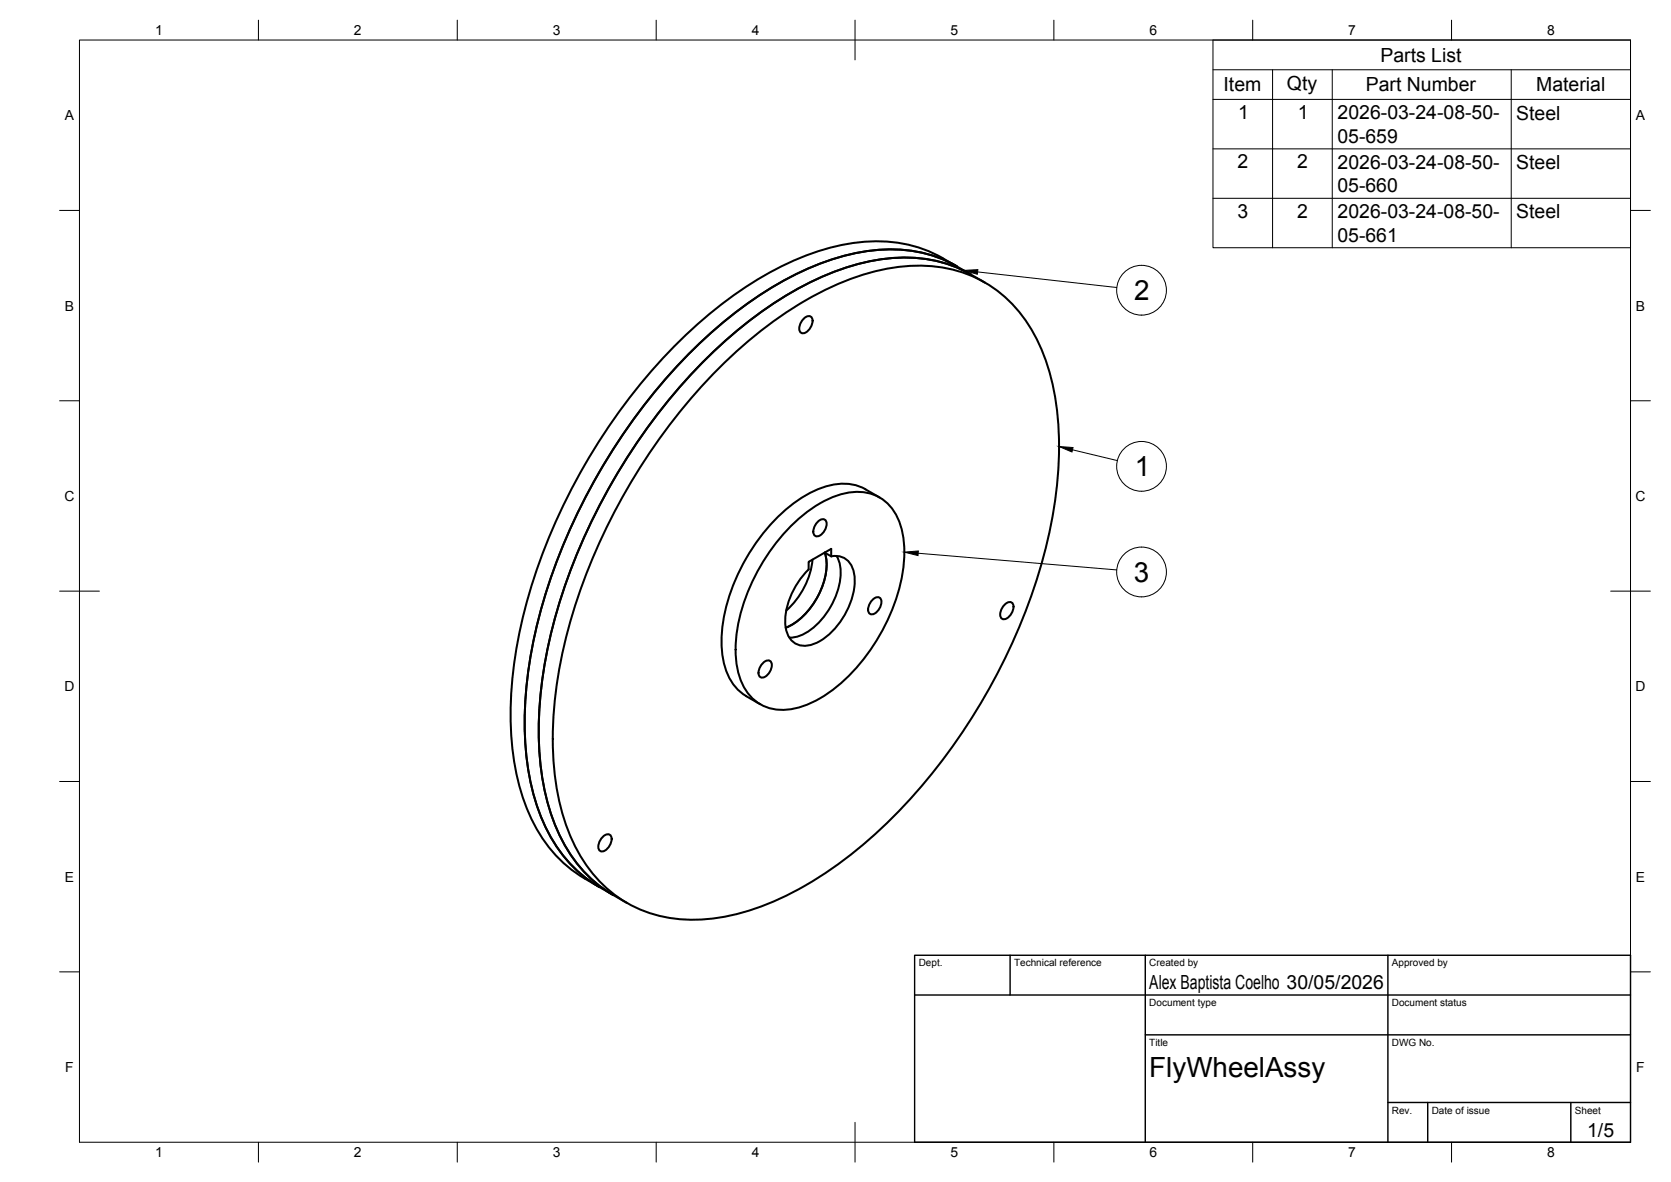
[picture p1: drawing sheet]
<svg xmlns="http://www.w3.org/2000/svg" width="420mm" height="297mm" viewBox="0 0 420 297" stroke-linecap="round" stroke-linejoin="round" font-family="sans-serif">
<!-- layer: Visible -->
<g fill="none" stroke="#000" stroke-width=".51">
<path d="M202.2 80a1.19 1.19 0 0 1 1.6-.5 1.19 1.19 0 0 1 .5 1.7l-.5 1.1a2.1 2.1 0 0 1-2.4 1.4 2.1 2.1 0 0 1 .1-2.8zM240.6 66.9a35 35 0 0 0-25-3.4 76.7 76.7 0 0 0-32.2 16.2 146.5 146.5 0 0 0-43.2 60.8 113.8 113.8 0 0 0-8.2 45.7 53.5 53.5 0 0 0 8.2 26.9 31.9 31.9 0 0 0 10.4 9.7M244.1 69l-3.5-2.1a35.7 35.7 0 0 0-28.5-5.4 76.7 76.7 0 0 0-32.2 16.2 146.5 146.5 0 0 0-43.2 60.8 113.8 113.8 0 0 0-8.2 45.7 53.5 53.5 0 0 0 8.2 26.9 34.6 34.6 0 0 0 13.9 11.7M244.1 69l3.5 2M244.1 69a35 35 0 0 0-24.9-3.4 76.7 76.7 0 0 0-32.3 16.2 146.5 146.5 0 0 0-43.2 60.8 113.8 113.8 0 0 0-8.1 45.7 53.5 53.5 0 0 0 8.1 26.9 31.9 31.9 0 0 0 10.4 9.7M181.7 91.6a93 93 0 0 1 33.8-22.1 42.3 42.3 0 0 1 26-1.2 32.5 32.5 0 0 1 19.8 18.2 61 61 0 0 1 5 25.7 124 124 0 0 1-13.3 52.6 145.8 145.8 0 0 1-37.5 48.7 82.2 82.2 0 0 1-29.8 16.1 38.6 38.6 0 0 1-25.1-1.2 34.2 34.2 0 0 1-18.1-20.6 71.1 71.1 0 0 1-2.9-32.4 139 139 0 0 1 21-57.4 144.9 144.9 0 0 1 21.1-26.4zM198.3 132.8a29.6 29.6 0 0 1 14.9-9 11 11 0 0 1 13 7.5 28.6 28.6 0 0 1-.3 17.4 48.5 48.5 0 0 1-18.1 25.8 18.6 18.6 0 0 1-13.3 3.7 11.3 11.3 0 0 1-8.9-9.2 34.6 34.6 0 0 1 3.1-21.8 50.8 50.8 0 0 1 9.6-14.4zM205.7 131a1.19 1.19 0 0 1 1.7-.4 1.19 1.19 0 0 1 .4 1.6l-.4 1.1a2.1 2.1 0 0 1-2.4 1.4 2.1 2.1 0 0 1 0-2.8zM209 139.8l-1.6-.9a15.5 15.5 0 0 1-2.9 12.8 15.9 15.9 0 0 1-6.9 6M210.3 139.7a11.9 11.9 0 0 1-.3 10.4 16.7 16.7 0 0 1-9.8 9.9l-1.7 .2M221.2 125a15.2 15.2 0 0 0-9.1-3.5 22.9 22.9 0 0 0-14.3 6.4 48.3 48.3 0 0 0-16.3 31.4 19.3 19.3 0 0 0 3 12.8 16.5 16.5 0 0 0 6.7 4.9M203.3 141.2l5.7-3.3v1.9a4.7 4.7 0 0 1 5.8 4.3 18.3 18.3 0 0 1-5.8 14.8 9.1 9.1 0 0 1-8.1 3.2 5.3 5.3 0 0 1-3.5-5.5 19.3 19.3 0 0 1 5.9-13.5z"/>
<path d="M204.3 140.6a20 20 0 0 1-6.6 12.8M219.5 150.6a1.19 1.19 0 0 1 1.6-.4 1.19 1.19 0 0 1 .5 1.6l-.5 1.1a2.1 2.1 0 0 1-2.3 1.4 2.1 2.1 0 0 1 0-2.8zM252.7 151.8a1.19 1.19 0 0 1 1.7-.4 1.19 1.19 0 0 1 .4 1.6l-.5 1.1a2.1 2.1 0 0 1-2.3 1.4 2.1 2.1 0 0 1 0-2.7zM192 166.5a1.19 1.19 0 0 1 1.6-.4 1.19 1.19 0 0 1 .4 1.6l-.4 1.1a2.1 2.1 0 0 1-2.4 1.4 2.1 2.1 0 0 1 0-2.8zM151.7 210.2a1.19 1.19 0 0 1 1.6-.5 1.19 1.19 0 0 1 .4 1.7l-.4 1.1a2.1 2.1 0 0 1-2.4 1.4 2.1 2.1 0 0 1 0-2.8zM150.6 222.8l3.5 2.1M154.1 224.9l3.5 2"/>
</g>
<!-- layer: BORDER -->
<g fill="none" stroke="#000" stroke-width=".25">
<path d="M20 10.1h390v276.9h-390zM65 5.1v5M115 5.1v5M165 5.1v5M215 5.1v10M265 5.1v5M315 5.1v5M365 5.1v5M15 52.9h5M410 52.9h5M15 100.7h5M410 100.7h5"/>
<path d="M15 148.6h10M405 148.6h10M15 196.4h5M410 196.4h5M15 244.2h5M410 244.2h5M65 287v5M115 287v5M165 287v5M215 282.1v9.9M265 287v5M315 287v5"/>
<path d="M365 287v5"/>
</g>
<!-- layer: TITLEBLOCK -->
<path d="M230 240.1h180v46.9h-180zM230 250h180M254 240.1v9.9M288 240.1v46.9M349 240.1v46.9M288 260.1h122M349 277.1h61M359 277.1v9.9M395 277.1v9.9" fill="none" stroke="#000" stroke-width=".36"/>
<!-- layer: Parts Lists -->
<path d="M305 10.1h105v52.2h-105zM305 17.5h105M320 17.5v44.8M335 17.5v44.8M380 17.5v44.8M305 25h105M305 37.4h105M305 49.8h105" fill="none" stroke="#000" stroke-width=".25"/>
<!-- layer: Balloons -->
<g fill="none" stroke="#000" stroke-width=".25">
<circle cx="287" cy="72.9" r="6.3"/>
<circle cx="287" cy="117.2" r="6.3"/>
<circle cx="287" cy="143.7" r="6.3"/>
</g>
<!-- layer: 0 -->
<path d="M242.3 68l3.6-.2-.2 1.1zM266.3 112.2l3.5 .3-.3 1.1zM227.4 138.8l3.5-.3-.1 1.1z" fill="#000" stroke="#000" stroke-width=".25"/>
<path d="M245.8 68.3l35 3.9M269.7 113l11.2 2.7M230.9 139l49.9 4.2" fill="none" stroke="#000" stroke-width=".25"/>
<g font-size="7">
<text x="285.2" y="75.5">2</text>
<text x="285.3" y="119.7">1</text>
<text x="285.1" y="146.2">3</text>
<text x="289" y="270.6">FlyWheelAssy</text>
</g>
<g font-size="4.9">
<text x="347.1" y="15.5">Parts List</text>
<text x="307.7" y="23">Item</text>
<text x="323.6" y="22.5">Qty</text>
<text x="343.4" y="23">Part Number</text>
<text x="386.3" y="23">Material</text>
<text x="311.3" y="29.9">1</text>
<text x="326.3" y="29.9">1</text>
<text x="336.3" y="35.9">05-659</text>
<text x="336.3" y="30">2026-03-24-08-50-</text>
<text x="381.3" y="30">Steel</text>
<text x="311.2" y="42.3">2</text>
<text x="326.2" y="42.3">2</text>
<text x="336.3" y="42.4">2026-03-24-08-50-</text>
<text x="381.3" y="42.5">Steel</text>
<text x="336.3" y="48.3">05-660</text>
<text x="311.1" y="54.7">3</text>
<text x="326.2" y="54.7">2</text>
<text x="336.3" y="54.8">2026-03-24-08-50-</text>
<text x="381.3" y="54.9">Steel</text>
<text x="336.3" y="60.7">05-661</text>
<text x="289" y="248.5">Alex Baptista Coelho 30/05/2026</text>
<text x="399.1" y="285.7">1/5</text>
</g>
<g font-size="3.5">
<text x="39" y="8.8">1</text>
<text x="89" y="8.8">2</text>
<text x="139" y="8.8">3</text>
<text x="189" y="8.8">4</text>
<text x="239" y="8.8">5</text>
<text x="289" y="8.8">6</text>
<text x="339" y="8.8">7</text>
<text x="389" y="8.8">8</text>
<text x="16.3" y="30.2">A</text>
<text x="411.3" y="30.2">A</text>
<text x="16.3" y="78">B</text>
<text x="411.3" y="78">B</text>
<text x="16.2" y="125.9">C</text>
<text x="411.2" y="125.9">C</text>
<text x="16.2" y="173.7">D</text>
<text x="411.2" y="173.7">D</text>
<text x="16.3" y="221.6">E</text>
<text x="411.3" y="221.6">E</text>
<text x="16.4" y="269.4">F</text>
<text x="411.4" y="269.4">F</text>
<text x="39" y="290.8">1</text>
<text x="89" y="290.8">2</text>
<text x="139" y="290.8">3</text>
<text x="189" y="290.8">4</text>
<text x="239" y="290.8">5</text>
<text x="289" y="290.8">6</text>
<text x="339" y="290.8">7</text>
<text x="389" y="290.8">8</text>
</g>
<g font-size="2.5">
<text x="231" y="242.9">Dept.</text>
<text x="255" y="242.9">Technical reference</text>
<text x="289" y="242.9">Created by</text>
<text x="350" y="242.9">Approved by</text>
<text x="289" y="252.8">Document type</text>
<text x="350" y="252.8">Document status</text>
<text x="289" y="262.9">Title</text>
<text x="350" y="262.9">DWG No.</text>
<text x="350" y="279.9">Rev.</text>
<text x="360" y="279.9">Date of issue</text>
<text x="396" y="279.9">Sheet</text>
</g>
</svg>
